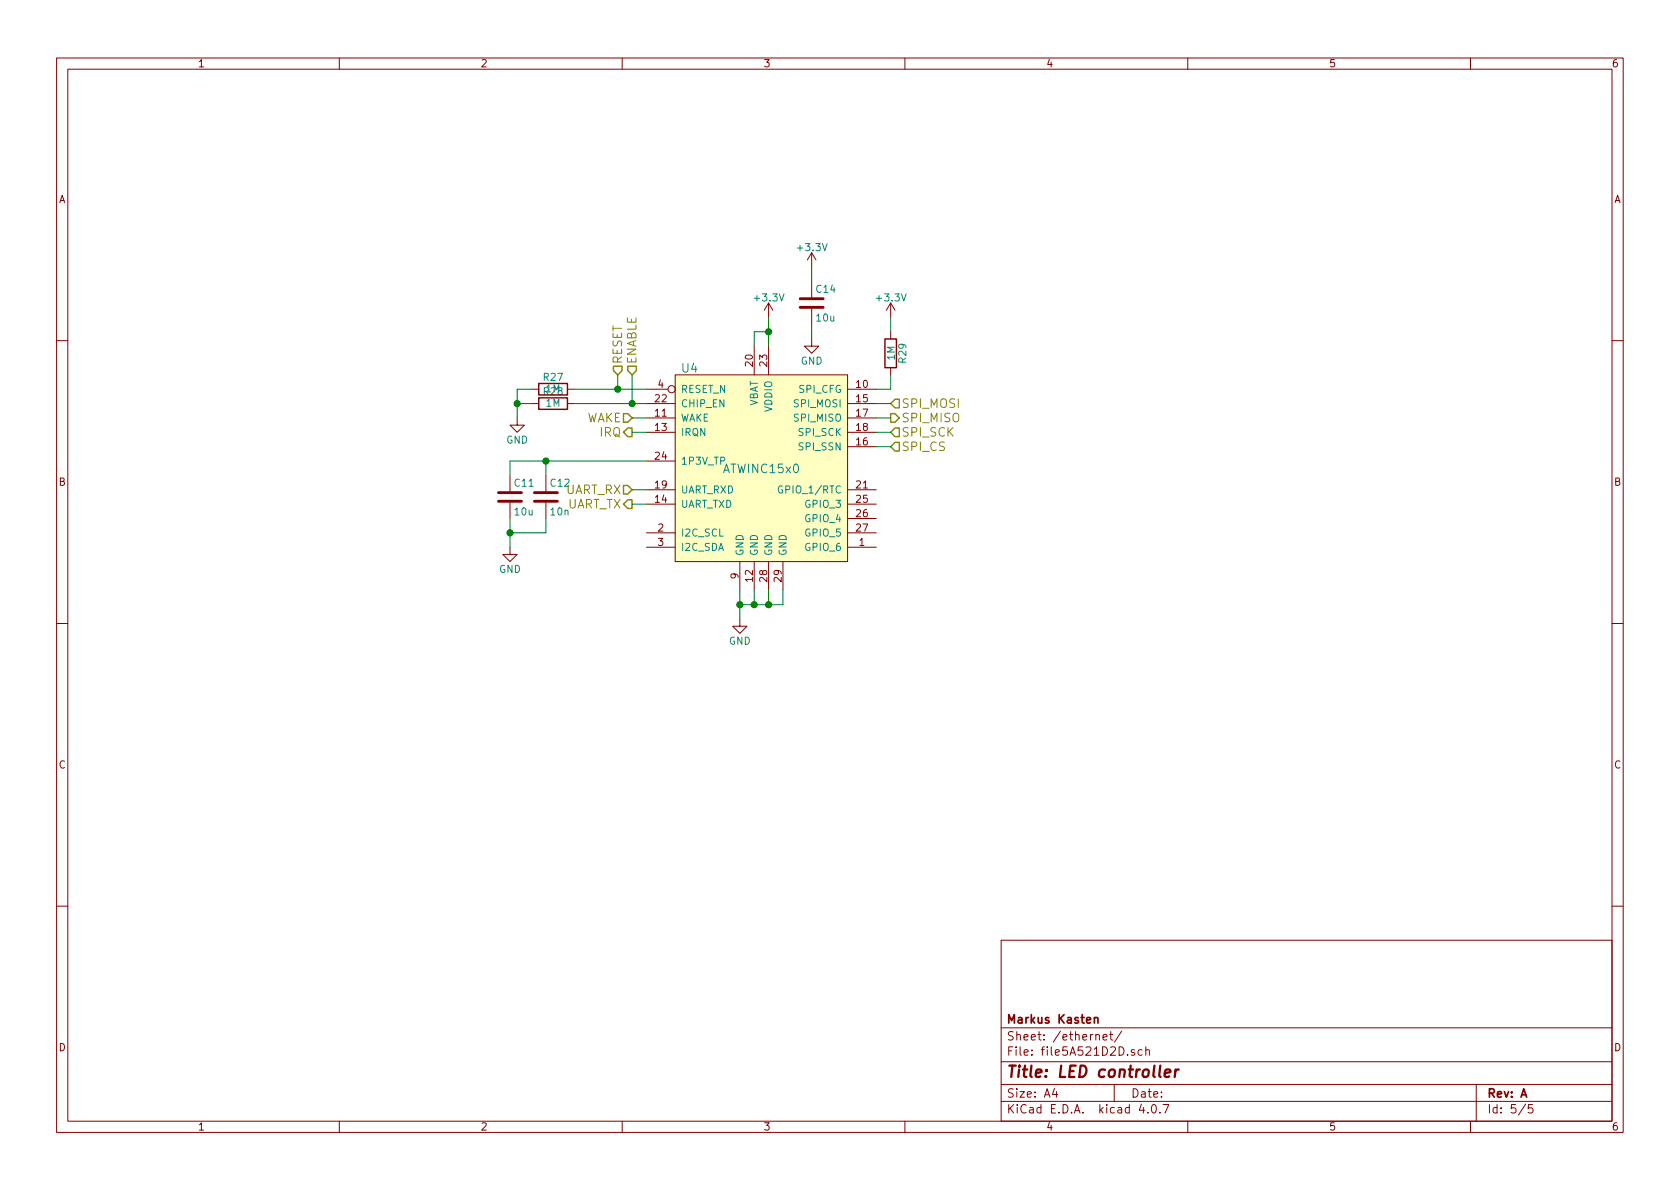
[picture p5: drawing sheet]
EESchema Schematic File Version 2
LIBS:power
LIBS:device
LIBS:transistors
LIBS:conn
LIBS:linear
LIBS:regul
LIBS:74xx
LIBS:cmos4000
LIBS:adc-dac
LIBS:memory
LIBS:xilinx
LIBS:microcontrollers
LIBS:dsp
LIBS:microchip
LIBS:analog_switches
LIBS:motorola
LIBS:texas
LIBS:intel
LIBS:audio
LIBS:interface
LIBS:digital-audio
LIBS:philips
LIBS:display
LIBS:cypress
LIBS:siliconi
LIBS:opto
LIBS:atmel
LIBS:contrib
LIBS:valves
LIBS:stm32
LIBS:custom
LIBS:infineon
LIBS:mechanical
LIBS:graphic_symbols
LIBS:ir
LIBS:Power_Management
LIBS:switches
LIBS:led-controller-cache
EELAYER 25 0
EELAYER END
$Descr A4 11693 8268
encoding utf-8
Sheet 5 5
Title "LED controller"
Date ""
Rev "A"
Comp "Markus Kasten"
Comment1 ""
Comment2 ""
Comment3 ""
Comment4 ""
$EndDescr
$Comp
L ATWINC15x0 U4
U 1 1
P 5300 3250
F 0 "U4" H 4800 3950 60  0000 C CNN
F 1 "ATWINC15x0" H 5300 3250 60  0000 C CNN
F 2 "ATWINC15x0:ATWINC15x0" H 6100 3950 60  0001 C CNN
F 3 "" H 5300 3250 60  0001 C CNN
	1    5300 3250
	1    0    0    -1  
$EndComp
$Comp
L C C12
U 1 1
P 3800 3450
F 0 "C12" H 3825 3550 50  0000 L CNN
F 1 "10n" H 3825 3350 50  0000 L CNN
F 2 "Capacitors_SMD:C_0805" H 3838 3300 50  0001 C CNN
F 3 "" H 3800 3450 50  0001 C CNN
	1    3800 3450
	1    0    0    -1  
$EndComp
$Comp
L C C11
U 1 1
P 3550 3450
F 0 "C11" H 3575 3550 50  0000 L CNN
F 1 "10u" H 3575 3350 50  0000 L CNN
F 2 "Capacitors_SMD:C_0805" H 3588 3300 50  0001 C CNN
F 3 "" H 3550 3450 50  0001 C CNN
	1    3550 3450
	1    0    0    -1  
$EndComp
Wire Wire Line
	3550 3200 4500 3200
Wire Wire Line
	3550 3200 3550 3300
Wire Wire Line
	3800 3300 3800 3200
Connection ~ 3800 3200
Wire Wire Line
	3800 3600 3800 3700
Wire Wire Line
	3800 3700 3550 3700
Wire Wire Line
	3550 3600 3550 3800
$Comp
L GND #PWR065
U 1 1
P 3550 3800
F 0 "#PWR065" H 3550 3550 50  0001 C CNN
F 1 "GND" H 3550 3650 50  0000 C CNN
F 2 "" H 3550 3800 50  0001 C CNN
F 3 "" H 3550 3800 50  0001 C CNN
	1    3550 3800
	1    0    0    -1  
$EndComp
Connection ~ 3550 3700
Wire Wire Line
	5450 4200 5450 4100
Wire Wire Line
	5150 4200 5450 4200
Wire Wire Line
	5150 4100 5150 4300
Wire Wire Line
	5250 4100 5250 4200
Connection ~ 5250 4200
Wire Wire Line
	5350 4100 5350 4200
Connection ~ 5350 4200
$Comp
L GND #PWR066
U 1 1
P 5150 4300
F 0 "#PWR066" H 5150 4050 50  0001 C CNN
F 1 "GND" H 5150 4150 50  0000 C CNN
F 2 "" H 5150 4300 50  0001 C CNN
F 3 "" H 5150 4300 50  0001 C CNN
	1    5150 4300
	1    0    0    -1  
$EndComp
Connection ~ 5150 4200
$Comp
L +3.3V #PWR067
U 1 1
P 5350 2200
F 0 "#PWR067" H 5350 2050 50  0001 C CNN
F 1 "+3.3V" H 5350 2340 50  0000 C CNN
F 2 "" H 5350 2200 50  0001 C CNN
F 3 "" H 5350 2200 50  0001 C CNN
	1    5350 2200
	1    0    0    -1  
$EndComp
$Comp
L R R29
U 1 1
P 6200 2450
F 0 "R29" V 6280 2450 50  0000 C CNN
F 1 "1M" V 6200 2450 50  0000 C CNN
F 2 "Resistors_SMD:R_0805" V 6130 2450 50  0001 C CNN
F 3 "" H 6200 2450 50  0001 C CNN
	1    6200 2450
	1    0    0    -1  
$EndComp
$Comp
L +3.3V #PWR068
U 1 1
P 6200 2200
F 0 "#PWR068" H 6200 2050 50  0001 C CNN
F 1 "+3.3V" H 6200 2340 50  0000 C CNN
F 2 "" H 6200 2200 50  0001 C CNN
F 3 "" H 6200 2200 50  0001 C CNN
	1    6200 2200
	1    0    0    -1  
$EndComp
Wire Wire Line
	6100 2700 6200 2700
Wire Wire Line
	6200 2700 6200 2600
Wire Wire Line
	6200 2300 6200 2200
$Comp
L R R28
U 1 1
P 3850 2800
F 0 "R28" V 3930 2800 50  0000 C CNN
F 1 "1M" V 3850 2800 50  0000 C CNN
F 2 "Resistors_SMD:R_0805" V 3780 2800 50  0001 C CNN
F 3 "" H 3850 2800 50  0001 C CNN
	1    3850 2800
	0    -1   -1   0   
$EndComp
Wire Wire Line
	4000 2800 4500 2800
$Comp
L GND #PWR069
U 1 1
P 3600 2900
F 0 "#PWR069" H 3600 2650 50  0001 C CNN
F 1 "GND" H 3600 2750 50  0000 C CNN
F 2 "" H 3600 2900 50  0001 C CNN
F 3 "" H 3600 2900 50  0001 C CNN
	1    3600 2900
	1    0    0    -1  
$EndComp
Wire Wire Line
	3700 2800 3600 2800
Wire Wire Line
	3600 2700 3600 2900
$Comp
L R R27
U 1 1
P 3850 2700
F 0 "R27" V 3930 2700 50  0000 C CNN
F 1 "1M" V 3850 2700 50  0000 C CNN
F 2 "Resistors_SMD:R_0805" V 3780 2700 50  0001 C CNN
F 3 "" H 3850 2700 50  0001 C CNN
	1    3850 2700
	0    -1   -1   0   
$EndComp
Wire Wire Line
	4000 2700 4500 2700
Wire Wire Line
	4400 2800 4400 2600
Connection ~ 4400 2800
Text HLabel 4400 2600 1    60   Input ~ 0
ENABLE
Text HLabel 6200 2800 2    60   Input ~ 0
SPI_MOSI
Text HLabel 6200 2900 2    60   Output ~ 0
SPI_MISO
Text HLabel 6200 3000 2    60   Input ~ 0
SPI_SCK
Text HLabel 6200 3100 2    60   Input ~ 0
SPI_CS
Wire Wire Line
	6200 2800 6100 2800
Wire Wire Line
	6200 2900 6100 2900
Wire Wire Line
	6100 3000 6200 3000
Wire Wire Line
	6100 3100 6200 3100
Text HLabel 4400 3000 0    60   Output ~ 0
IRQ
Text HLabel 4400 2900 0    60   Input ~ 0
WAKE
Wire Wire Line
	4400 2900 4500 2900
Wire Wire Line
	4500 3000 4400 3000
Text HLabel 4400 3400 0    60   Input ~ 0
UART_RX
Text HLabel 4400 3500 0    60   Output ~ 0
UART_TX
Wire Wire Line
	4500 3400 4400 3400
Wire Wire Line
	4400 3500 4500 3500
Text HLabel 4300 2600 1    60   Input ~ 0
RESET
Wire Wire Line
	4300 2600 4300 2700
Connection ~ 4300 2700
Wire Wire Line
	3700 2700 3600 2700
Connection ~ 3600 2800
Wire Wire Line
	5350 2200 5350 2400
Wire Wire Line
	5350 2300 5250 2300
Wire Wire Line
	5250 2300 5250 2400
Connection ~ 5350 2300
$Comp
L +3.3V #PWR070
U 1 1
P 5650 1850
F 0 "#PWR070" H 5650 1700 50  0001 C CNN
F 1 "+3.3V" H 5650 1990 50  0000 C CNN
F 2 "" H 5650 1850 50  0001 C CNN
F 3 "" H 5650 1850 50  0001 C CNN
	1    5650 1850
	1    0    0    -1  
$EndComp
$Comp
L GND #PWR071
U 1 1
P 5650 2350
F 0 "#PWR071" H 5650 2100 50  0001 C CNN
F 1 "GND" H 5650 2200 50  0000 C CNN
F 2 "" H 5650 2350 50  0001 C CNN
F 3 "" H 5650 2350 50  0001 C CNN
	1    5650 2350
	1    0    0    -1  
$EndComp
$Comp
L C C14
U 1 1
P 5650 2100
F 0 "C14" H 5675 2200 50  0000 L CNN
F 1 "10u" H 5675 2000 50  0000 L CNN
F 2 "Capacitors_SMD:C_1206" H 5688 1950 50  0001 C CNN
F 3 "" H 5650 2100 50  0001 C CNN
	1    5650 2100
	1    0    0    -1  
$EndComp
Wire Wire Line
	5650 2350 5650 2250
Wire Wire Line
	5650 1950 5650 1850
$EndSCHEMATC
